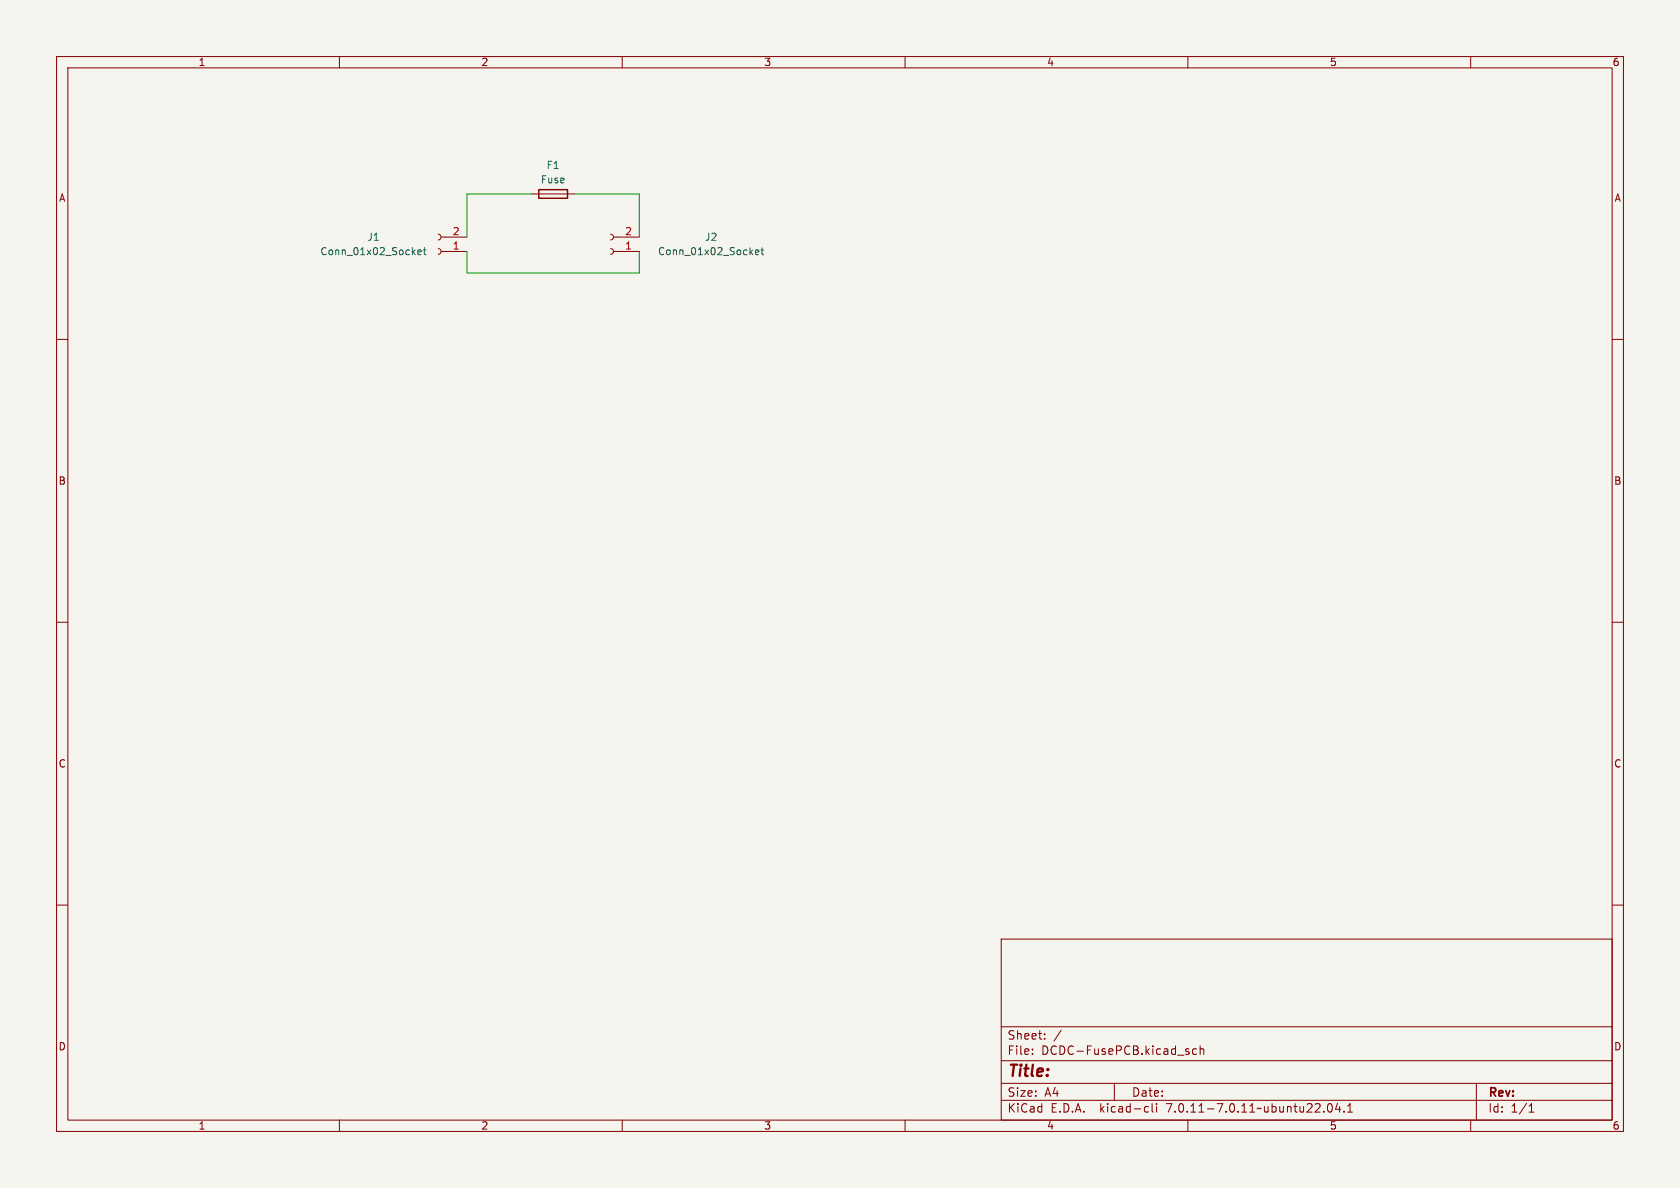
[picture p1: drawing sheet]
<svg xmlns="http://www.w3.org/2000/svg" width="297mm" height="210mm" viewBox="0 0 297 210" stroke-linecap="round" stroke-linejoin="round" font-family="sans-serif">
<path d="M0 0h297v210h-297z" fill="#f5f4ef" stroke="#f5f4ef" stroke-width=".18"/>
<g fill="none" stroke="#840000" stroke-width=".18">
<path d="M10 10h277v190h-277zM12 12h273v186h-273zM60 10v2M110 10v2M160 10v2M210 10v2M260 10v2M94 34.3h7.6M10 60h2M77.5 41.4l.3 .2 .2 .3-.2 .4-.3 .1M77.5 43.9l.3 .2 .2 .4-.2 .3-.3 .2M78 41.9h4.5"/>
<path d="M78 44.5h4.5M107.9 41.4l.4 .2 .2 .3-.2 .4-.4 .1M107.9 43.9l.4 .2 .2 .4-.2 .3-.4 .2M108.5 41.9h4.5M108.5 44.5h4.5M285 60h2M10 110h2M285 110h2M10 160h2M285 160h2M177 166h108v32h-108zM60 198v2"/>
<path d="M110 198v2M160 198v2M177 194.5h108M177 191.5h108M177 187.5h108M177 181.5h108M182.5 186.3v.1M182.5 185.5v.1M184.7 183.6v.1M184.7 182.8v.1M187.6 182.1l-1.3 2M197 191.5v3"/>
<path d="M202.6 195.6l.4 .1M203 196.5l-.4 .1M203.7 195.1v1.3l.2 .2M204.5 195.1v.1M204.5 195.6v1M210 198v2M210.2 186v.3M211.5 185.5l-.4-.1-.3 .3v.4l.2 .2h.5M212.2 185.5l.2-.1 .3 .1 .1 .9M212.2 184.9v1.5M234 196.5v.1M234.9 195.2l.1-.1a.81 .81 0 0 1 .6 .6 .81 .81 0 0 1-.3 .8l-.1 .1a.81 .81 0 0 1-.6-.6 .81 .81 0 0 1 .3-.8z"/>
<path d="M236.5 195l-.4 1.1h.9M236.8 195.6v1M237.6 196.5v.1M238.2 196.6h.9M238.2 195.5l.5-.4v1.5M260 198v2M261 191.5v6.5M270.3 196.6h.9M270.3 195.5l.4-.4v1.5"/>
</g>
<path d="M73.9 44.6l.6-.1-.1-.3h-.3l-.2 .2v.6h.5M74.8 44.2h.5M75 43.8v1l.3 .2M133.6 44.6l.6-.1-.1-.3h-.4l-.1 .2v.6h.5M134.5 44.2h.5M134.7 43.8v1l.3 .2" fill="none" stroke="#006464" stroke-width=".18"/>
<path d="M95.2 33.5h5.1v1.6h-5.1z" fill="none" stroke="#840000" stroke-width=".25"/>
<path d="M94 34.3h-11.5v7.6M101.6 34.3h11.4v7.6M82.5 44.5v3.8h30.5v-3.8" fill="none" stroke="#009600" stroke-width=".18"/>
<text font-size="2.8" fill="#840000" x="178" y="190.9">Title:</text>
<g font-size="2.1" fill="#840000">
<text x="178" y="184">Sheet:</text>
<text x="178" y="186.7">File:</text>
<text x="184.1" y="186.7">DCDC-FusePCB.kicad_sch</text>
<text x="178" y="196.9">KiCad</text>
<text x="178" y="194.1">Size:</text>
<text x="184.7" y="194.1">A4</text>
<text x="185.7" y="196.9">E.D.A.</text>
<text x="194.6" y="196.9">kicad-cli</text>
<text x="200" y="194.1">Date:</text>
<text x="206.5" y="196.9">7.0.11-7.0.11~ubuntu22.04.1</text>
<text x="263" y="194.3">Rev:</text>
<text x="263" y="196.9">Id:</text>
<text x="267.1" y="196.9">1/1</text>
</g>
<g font-size="1.8" fill="#840000">
<text x="35" y="11.9">1</text>
<text x="85" y="11.9">2</text>
<text x="135" y="11.9">3</text>
<text x="185" y="11.9">4</text>
<text x="235" y="11.9">5</text>
<text x="285" y="11.9">6</text>
<text x="10.3" y="35.9">A</text>
<text x="285.3" y="35.9">A</text>
<text x="10.3" y="85.9">B</text>
<text x="285.3" y="85.9">B</text>
<text x="10.3" y="135.9">C</text>
<text x="285.3" y="135.9">C</text>
<text x="10.3" y="185.9">D</text>
<text x="285.3" y="185.9">D</text>
<text x="35" y="199.9">1</text>
<text x="85" y="199.9">2</text>
<text x="135" y="199.9">3</text>
<text x="185" y="199.9">4</text>
<text x="235" y="199.9">5</text>
<text x="285" y="199.9">6</text>
</g>
<g font-size="1.8" fill="#006464">
<text x="95.5" y="32.6">Fuse</text>
<text x="96.5" y="30.1">F1</text>
<text x="56.5" y="45.3">Conn_01x02_Socket</text>
<text x="64.8" y="42.8">J1</text>
<text x="116.2" y="45.3">Conn_01x02_Socket</text>
<text x="124.5" y="42.8">J2</text>
</g>
<g font-size="1.8" fill="#a90000">
<text x="79.9" y="41.7">2</text>
<text x="110.4" y="41.7">2</text>
<text x="79.9" y="44.2">1</text>
<text x="110.4" y="44.2">1</text>
</g>
</svg>
